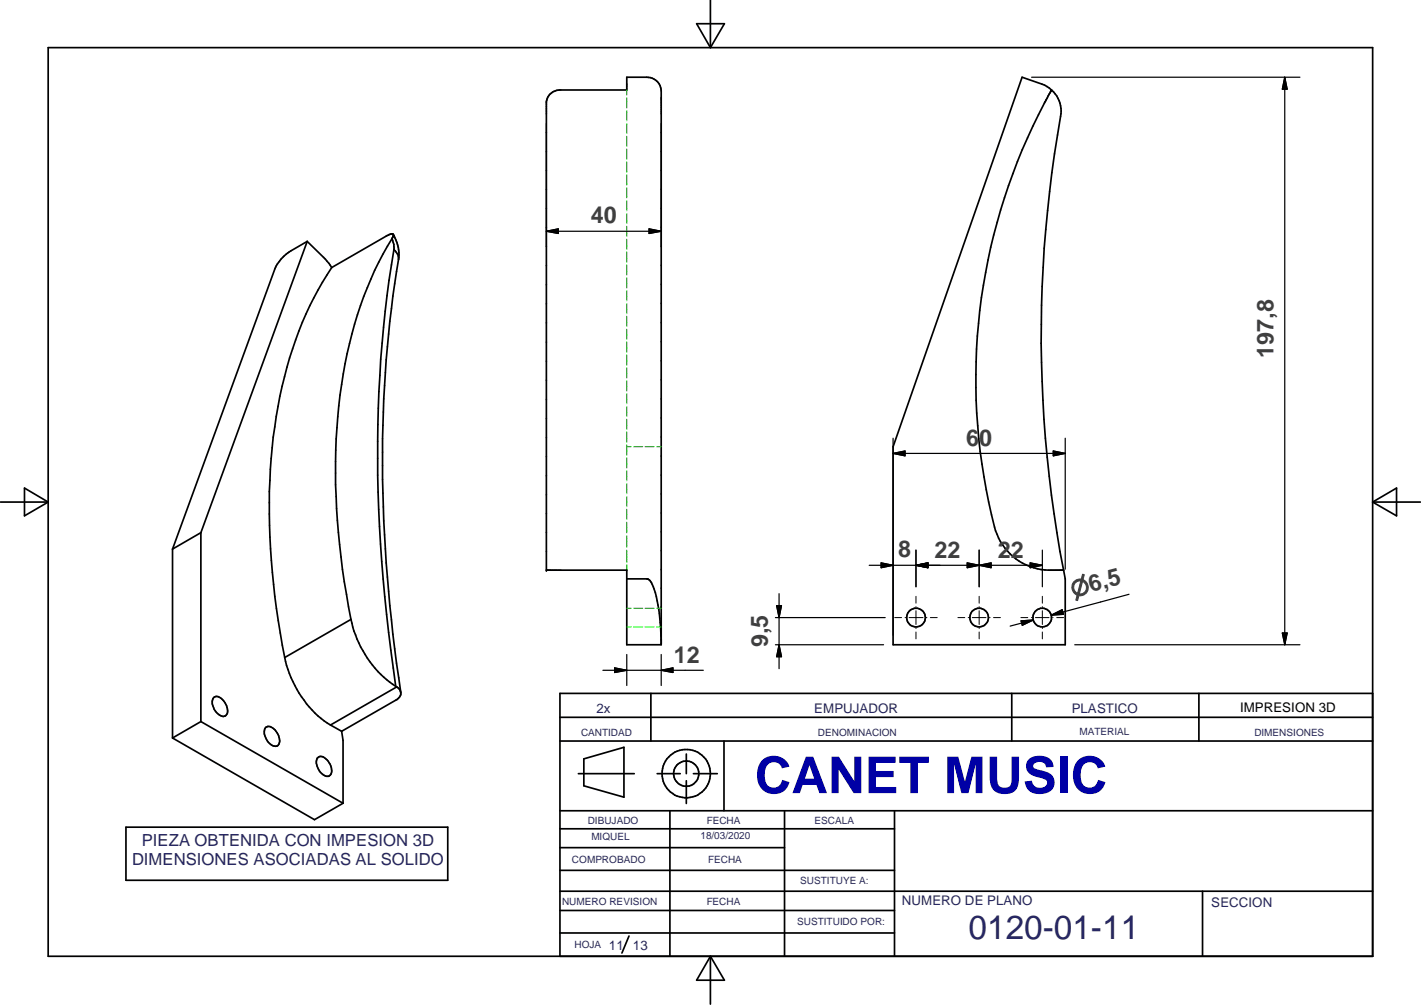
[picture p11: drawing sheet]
<svg xmlns="http://www.w3.org/2000/svg" width="297mm" height="210mm" viewBox="0 0 297 210" stroke-linecap="round" stroke-linejoin="round" font-family="sans-serif">
<g fill="none" stroke="#000" stroke-width=".35">
<path d="M10.1 9.9h276.8v189.8h-276.8zM114.9 19.7l.9-.6 1.1-.3h14.1v-2.7h4.2a2.97 2.97 0 0 1 3 2.9v115.7h-7.2v-15.6h-16.8v-97.9zM145.6 5h5.8l-2.9 4.9zM148.5 0v9.9M213.7 16.1l4.1 1.5a5.9 5.9 0 0 1 3.9 6.7 261.2 261.2 0 0 0 1 96.6v13.8h-36v-41.4zM219.8 18.8h.1M219.8 18.8l-.3 .6a123.4 123.4 0 0 0-15.3 66.9 128.2 128.2 0 0 0 3.9 24.6 12 12 0 0 0 11.1 8.2h3.1M64.2 50.4l3.8 3.7 1.3 1.8M64.2 50.4l-22.2 60.9M64.2 50.4l-3.4 2a8.2 8.2 0 0 0-3.3 3.7l-21.4 58.6M69.3 55.9a73.8 73.8 0 0 0-10.8 26.9 131.6 131.6 0 0 0-1.1 41.7l2.1 12.8M82 49.8a80.6 80.6 0 0 0-10.9 32.7 147.8 147.8 0 0 0 2.3 46.9"/>
<path d="M82 49.8v-.1a.63 .63 0 0 0 .1-.8l-1.2 .3-11.6 6.7M82 49.8l.3 1.3v1.1M82.2 49l.3 .6a7.9 7.9 0 0 1 .8 4.6M82.3 52.2a278.5 278.5 0 0 0-1.5 76.1l1.9 15M82.3 52.2l.3 .2a2.01 2.01 0 0 1 .7 1.8M83.3 54.2a268.7 268.7 0 0 0-1.5 75.3l1.1 9 .9 6.1M.1 104.9h10M5.1 101.9l5 3-5 2.8zM36.1 114.7v39.4M42 111.3v39.4M42 111.3l-5.9 3.4M286.9 104.9h10"/>
<path d="M286.9 104.9l5-3v5.8zM59.5 137.3a22.1 22.1 0 0 0 9.6 14.1M73.4 129.4a22.2 22.2 0 0 0 9.3 13.9M73.4 129.4l-13.9 7.9M131 120.9h4.3a2.15 2.15 0 0 1 1.3 1.7l.1 .3a36.4 36.4 0 0 1 1.5 10.7M36.1 154.1l29.6 17.1 6-3.4M42 150.7l29.7 17.1M42 150.7l-5.9 3.4M44.7 145.6a1.53 1.53 0 0 1 2.1 .9 2.52 2.52 0 0 1 .5 2.9 1.25 1.25 0 0 1-1.8-.4 2.63 2.63 0 0 1-.9-3.2zM55.6 151.9l.2-.1a1.38 1.38 0 0 1 1.7 .6 2.51 2.51 0 0 1 .5 3.4 2.28 2.28 0 0 1-2.5-1.7 1.99 1.99 0 0 1 .1-2.2zM66.3 158.3a1.07 1.07 0 0 1 1.6 0 2.8 2.8 0 0 1 1.1 3.6 1.36 1.36 0 0 1-1.8-.4 3.1 3.1 0 0 1-.9-3.2zM69.1 151.4l2.3 1.3"/>
<path d="M71.4 152.7l.3 1.9v13.2M82.7 143.3a1.51 1.51 0 0 1 1.1 1.5 1.51 1.51 0 0 1-1 1.4l-11.4 6.5M82.9 143.5l-13.8 7.9M117 154.8h169.9M117 149.8h169.9M122 158.5l8.4-2.4v10.4l-8.4-2.4zM136.1 144.8v10M143.5 157.5v4.1M151.3 154.8v14.5M211.5 144.8v10M250.6 144.8v10M286.9 144.8h-169.9v54.9"/>
<path d="M26.3 172.8h67.3v11.1h-67.3zM117 177h47M117 173.1h70M117 169.3h169.9M120.9 161.6h11.7M137.4 161.6h4.8M140 169.3v30.4M143.5 163.1v4.7M144.9 161.6h5M164 169.3v30.4M187 169.3v30.4M117 186.1h169.9"/>
<path d="M117 181.8h70M117 194.9h70M117 190.2h70M131.5 195.5l-1.5 3.6M148.5 199.7v10M148.5 199.7l2.9 5h-5.8zM251.4 186.1v13.6"/>
<circle cx="191.5" cy="129" r="1.96"/>
<circle cx="204.7" cy="129" r="1.96"/>
<circle cx="217.9" cy="129" r="1.96"/>
<circle cx="143.4" cy="161.6" r="2.64"/>
<circle cx="143.4" cy="161.6" r="5"/>
</g>
<g fill="#000">
<circle cx="219.8" cy="18.8" r=".18"/>
<circle cx="114.2" cy="119.1" r=".18"/>
</g>
<g fill="none" stroke="#0f0" stroke-width=".21">
<path d="M131 18.8v1.1M131 20.4v2.2M131 23.1v2.1M131 25.8v2.1M131 28.4v2.2M131 31.1v2.2M131 33.8v2.2M131 36.5v2.2M131 39.2v2.1M131 41.9v2.1M131 44.6v2.1M131 47.2v2.2"/>
<path d="M131 50v2.1M131 52.6v2.2M131 55.3v2.1M131 58v2.2M131 60.7v2.1M131 63.4v2.1M131 66v2.2M131 68.7v2.2M131 71.4v2.2M131 74.1v2.2M131 76.8v2.2M131 79.5v2.2"/>
<path d="M131 82.2v2.1M131 84.9v2.1M131 87.5v2.2M131 90.2v2.2M131 92.9v2.2M131 95.6v2.1M131 98.3v2.1M131 93.3h.9M132.4 93.3h2M134.8 93.3h1.9M137.2 93.3h1M131 119.1h.1"/>
<path d="M131 117.3h.1M131 101v2.1M131 103.7v2.1M131 106.3v2.2M131 109.1v2.2M131 111.9v2.4M131 114.9v2.4M131 117.9v1.2M131 130.9h.9M131 127h.9M132.4 130.9h2M132.4 127h2"/>
<path d="M134.8 130.9h1.9M134.8 127h1.9M137.2 130.9h1M137.2 127h1"/>
</g>
<g fill="none" stroke="#000" stroke-width=".25">
<path d="M215.6 16.1h56.1M268.6 16.1l.5 2.5h-1zM268.6 16.1v118.6M114.2 25.8v25.6M138.2 25.8v25.6M114.2 48.3l2.5-.5v1zM114.2 48.3h24M135.7 47.8l2.5 .5-2.5 .5zM186.7 94.7l2.5-.5v1zM186.7 94.7h36M186.7 91.5v41.2M220.2 94.2l2.5 .5-2.5 .5z"/>
<path d="M222.7 91.5v27.4M181.7 118.1h36.2M184.2 117.6l2.5 .5-2.5 .5zM191.5 118.1l2.5-.5v1zM191.5 114.9v7.7M202.2 117.6l2.5 .5-2.5 .5zM202.2 117.6l5 1v-1l-5 1zM204.7 118.1l2.5-.5v1zM204.7 114.9v7.7M215.3 117.6l2.6 .5-2.6 .5zM217.9 114.9v7.7M126 140h21"/>
<path d="M128.5 139.5l2.5 .5-2.5 .5zM131 136.7v6.5M138.2 140l2.5-.5v1zM138.2 136.7v6.5M162.1 134.7h22.6M162.1 129h22.9M162.3 126.5h1.1l-.5 2.5zM162.9 134.7l.5 2.5h-1.1zM162.9 124v15.7M213.4 129.7l2.6-.2-2.3 1.1zM216 129.5l-4.8 1.3M219.7 128.5l2.3-1.2 .3 1z"/>
<path d="M222.2 127.8l-2.5 .7M224.7 134.7h47M236 124.1l-16.3 4.4M268.1 132.2h1l-.5 2.5z"/>
</g>
<g fill="#000">
<path d="M268.6 16.1l.5 2.5h-1zM114.2 48.3l2.5-.5v1zM135.7 47.8l2.5 .5-2.5 .5zM186.7 94.7l2.5-.5v1zM220.2 94.2l2.5 .5-2.5 .5zM184.2 117.6l2.5 .5-2.5 .5zM191.5 118.1l2.5-.5v1zM202.2 117.6l2.5 .5-2.5 .5zM204.7 118.1l2.5-.5v1zM215.3 117.6l2.6 .5-2.6 .5zM138.2 140l2.5-.5v1zM162.3 126.5h1.1l-.5 2.5z"/>
<path d="M162.9 134.7l.5 2.5h-1.1zM213.4 129.7l2.6-.2-2.3 1.1zM219.7 128.5l2.3-1.2 .3 1zM268.1 132.2h1l-.5 2.5zM128.5 139.5l2.5 .5-2.5 .5z"/>
</g>
<g fill="none" stroke="#000" stroke-width=".21">
<path d="M187 129h1.5M189.2 129h.1M190 129h3M191.5 124.5v1.5M191.5 126.7v.1M191.5 127.6v2.8M191.5 131.1v.2M191.5 132v1.4M193.6 129h.2M194.5 129h1.4M200.2 129h1.5M202.4 129h.1"/>
<path d="M203.2 129h2.9M204.7 124.5v1.5M204.7 126.7v.1M204.7 127.6v2.8M204.7 131.1v.2M204.7 132v1.4M206.8 129h.2M207.7 129h1.4M213.4 129h1.4M215.6 129h.1M216.4 129h2.9M217.9 124.5v1.5"/>
<path d="M217.9 126.7v.1M217.9 127.6v2.8M217.9 131.1v.2M217.9 132v1.4M220 129h.1M220.9 129h1.4"/>
</g>
<text font-size="10.6" fill="#0000a5" x="157.8" y="165.7">CANET MUSIC</text>
<text font-size="7" fill="#262659" x="202.5" y="196.1">0120-01-11</text>
<g font-size="4.9" fill="#3f3f3f">
<text x="123.5" y="46.7">40</text>
<text x="266.2" y="74.7" transform="rotate(-90 266.2 74.7)">197,8</text>
<text x="202" y="93.1">60</text>
<text x="187.7" y="116.4">8</text>
<text x="195.4" y="116.5">22</text>
<text x="208.6" y="116.5">22</text>
<text x="160.5" y="135.2" transform="rotate(-90 160.5 135.2)">9,5</text>
<text x="140.8" y="138.4">12</text>
</g>
<text font-size="4.5" fill="#3f3f3f" x="224.3" y="124.8" transform="rotate(-15 224.3 124.8)">⌀6,5</text>
<g font-size="3.5" fill="#262659">
<text x="29.6" y="176.7">PIEZA OBTENIDA CON IMPESION 3D</text>
<text x="27.6" y="180.7">DIMENSIONES ASOCIADAS AL SOLIDO</text>
</g>
<g font-size="2.8" fill="#262659">
<text x="124.7" y="148.9">2x</text>
<text x="170.2" y="148.9">EMPUJADOR</text>
<text x="224" y="148.9">PLASTICO</text>
<text x="188.5" y="189.1">NUMERO DE PLANO</text>
<text x="253.2" y="189.5">SECCION</text>
<text x="127.3" y="198.4">11 13</text>
</g>
<text font-size="2.8" x="259.2" y="148.8">IMPRESION 3D</text>
<g font-size="2.1" fill="#262659">
<text x="121.5" y="153.6">CANTIDAD</text>
<text x="171" y="153.6">DENOMINACION</text>
<text x="225.6" y="153.6">MATERIAL</text>
<text x="262.2" y="153.6">DIMENSIONES</text>
<text x="122.9" y="172">DIBUJADO</text>
<text x="147.7" y="172">FECHA</text>
<text x="170.3" y="172">ESCALA</text>
<text x="123.6" y="175.5">MIQUEL</text>
<text x="146.4" y="175.3">18/03/2020</text>
<text x="119.5" y="180.3">COMPROBADO</text>
<text x="148" y="180.3">FECHA</text>
<text x="167.3" y="184.5">SUSTITUYE A:</text>
<text x="117.5" y="189.1">NUMERO REVISION</text>
<text x="147.7" y="189.1">FECHA</text>
<text x="166.6" y="193.2">SUSTITUIDO POR:</text>
<text x="120.1" y="198.1">HOJA</text>
</g>
</svg>
